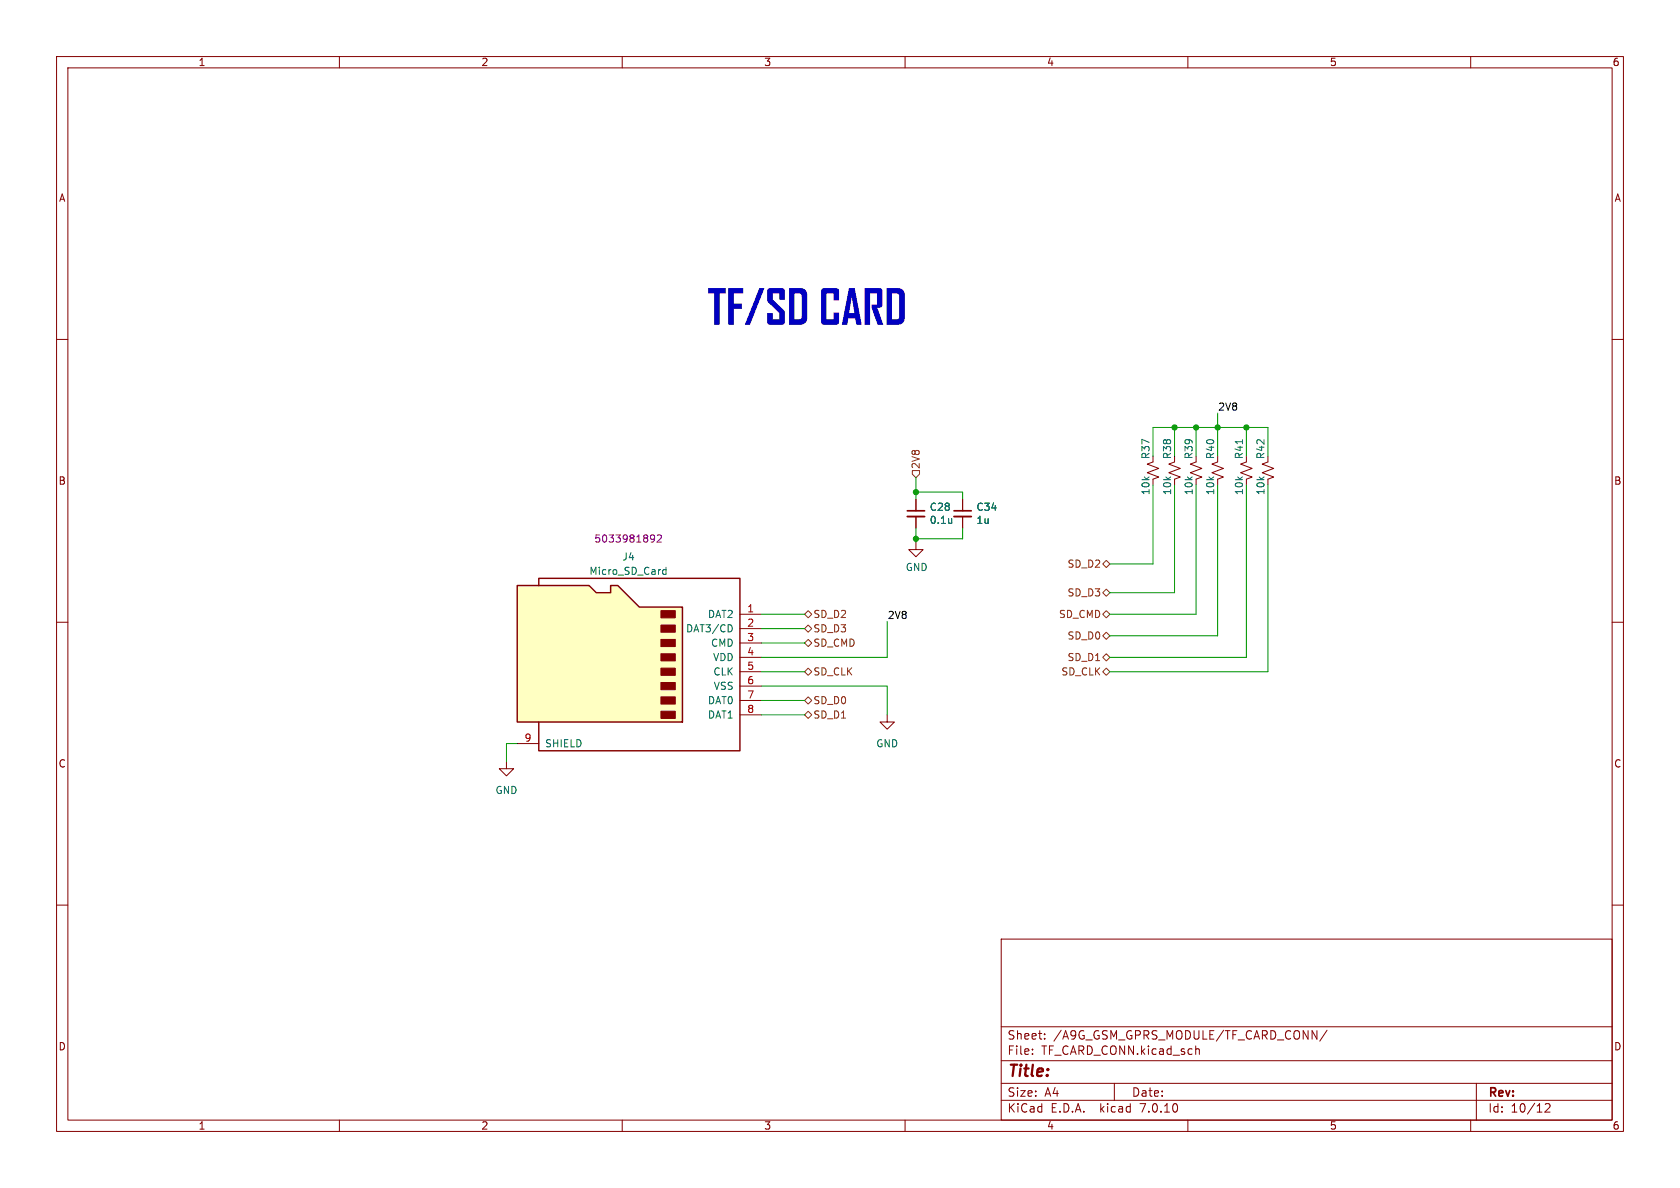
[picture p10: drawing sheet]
<svg xmlns="http://www.w3.org/2000/svg" width="297mm" height="210mm" viewBox="0 0 297 210" stroke-linecap="round" stroke-linejoin="round" font-family="sans-serif">
<g fill="none" stroke="#840000" stroke-width=".18">
<path d="M10 10h277v190h-277zM12 12h273v186h-273zM60 10v2M110 10v2M160 10v2M210 10v2M260 10v2M10 60h2M285 60h2M161.9 95.9v1.3h1.3l-1.3 1.2-1.2-1.2h1.2M161.9 88.3v2M161.9 91.3v2"/>
<path d="M170.2 88.3v2M170.2 91.3v2M10 110h2M285 110h2M156.8 126.4v1.2h-1.2l1.2 1.3 1.3-1.3h-1.3M10 160h2M285 160h2M177 166h108v32h-108zM60 198v2M110 198v2M160 198v2M177 194.5h108"/>
<path d="M177 191.5h108M177 187.5h108M177 181.5h108M182.5 186.3v.1M182.5 185.5v.1M184.7 183.6v.1M184.7 182.8v.1M197 191.5v3M210 198v2M211.5 185.5h.5v.9M234.6 182.1l-1.3 2M260 198v2"/>
<path d="M261 191.5v6.5M273.2 195.2l.5-.1 .3 .1v.3l-.9 1.1h.9"/>
</g>
<path d="M160.4 91.3h3M168.7 91.3h3" fill="none" stroke="#840000" stroke-width=".33"/>
<path d="M160.4 90.3h3M168.7 90.3h3" fill="none" stroke="#840000" stroke-width=".3"/>
<path d="M168.2 91.7v.8M168.2 92.4v.1" fill="none" stroke="#006464" stroke-width=".18"/>
<path d="M91.4 103.5h12.7l1.3 1.3h2.5v-1.3h1.3l3.8 3.8h7.6v20.3h-29.2z" fill="#ffffc2"/>
<g fill="#840000" stroke="#840000" stroke-width=".18">
<path d="M116.8 125.7h2.6v1.3h-2.6z"/>
<path d="M116.8 123.2h2.6v1.3h-2.6z"/>
<path d="M116.8 120.7h2.6v1.2h-2.6z"/>
<path d="M116.8 118.1h2.6v1.3h-2.6z"/>
<path d="M116.8 115.6h2.6v1.2h-2.6z"/>
<path d="M116.8 113h2.6v1.3h-2.6z"/>
<path d="M116.8 110.5h2.6v1.3h-2.6z"/>
<path d="M116.8 108h2.6v1.2h-2.6z"/>
</g>
<path d="M91.4 103.5h12.7l1.3 1.3h2.5v-1.3h1.3l3.8 3.8h7.6v20.3h-29.2zM95.2 103.5v-1.3h35.6v30.5h-35.6v-5.1" fill="none" stroke="#840000" stroke-width=".25"/>
<g fill="none" stroke="#840000" stroke-width=".18">
<path d="M161.9 88.3v2M161.9 91.3v2M170.2 88.3v2M170.2 91.3v2M203.8 81.7l-1 .3 2.1 .8-2.1 .8 2.1 .7-1.1 .4M207.6 81.7l-1 .3 2.1 .8-2.1 .8 2.1 .7-1.1 .4M211.5 81.7l-1.1 .3 2.1 .8-2.1 .8 2.1 .7-1 .4M215.3 81.7l-1.1 .3 2.1 .8-2.1 .8 2.1 .7-1 .4M220.3 81.7l-1 .3 2.1 .8-2.1 .8 2.1 .7-1.1 .4M224.2 81.7l-1.1 .3 2.1 .8-2.1 .8 2.1 .7-1 .4M130.8 108.6h3.8M130.8 111.1h3.8"/>
<path d="M130.8 113.7h3.8M130.8 116.2h3.8M130.8 118.7h3.8M89.5 134.6v1.3h-1.2l1.2 1.3 1.3-1.3h-1.3M91.4 131.4h3.8M130.8 121.3h3.8M130.8 123.8h3.8M130.8 126.4h3.8"/>
</g>
<path d="M219.7 77.7v.7M168.2 91.7v.8M168.2 92.4v.1M117.1 101.3l.3 .2h.3M117.7 100.3v1.2M117.7 100.8l-.3-.1-.3 .2M129.2 110.5l.3 .5-.3 .6" fill="none" stroke="#006464" stroke-width=".18"/>
<path d="M115.2 94.6l.5 .1a.84 .84 0 0 1-.3 1.1h-.3M115.7 95.1l-.1 .2h-.4M116.2 94.7l.5-.1 .2 .3-.8 .9h.8" fill="none" stroke="#840084" stroke-width=".18"/>
<g fill="none" stroke="#725600" stroke-width=".18">
<path d="M161.3 83.2h1.3v.6l-.7 .7-.6-.7zM194.9 99.7l.7-.6 .6 .6-.6 .6zM142.2 113.7l.7-.7 .6 .7-.6 .6zM142.2 118.7l.7-.6 .6 .6-.6 .7zM142.2 111.1l.7-.6 .6 .6-.6 .7zM142.2 108.6l.7-.6 .6 .6-.6 .6zM194.9 112.4l.7-.6 .6 .6-.6 .6zM194.9 118.7l.7-.6 .6 .6-.6 .7zM194.9 108.6l.7-.6 .6 .6-.6 .6zM194.9 116.2l.7-.6 .6 .6-.6 .6zM194.9 104.8l.7-.7 .6 .7-.6 .6zM142.2 126.4l.7-.7 .6 .7-.6 .6z"/>
<path d="M142.2 123.8l.7-.6 .6 .6-.6 .7z"/>
</g>
<g fill="none" stroke="#009600" stroke-width=".18">
<path d="M207.6 75.6v5M211.5 75.6v5M215.3 73v7.6M220.3 75.6v5M161.9 84.5v3.8M161.9 93.3v2.6M161.9 87h8.3v1.3M170.2 93.3v2h-8.3M203.8 80.6v-5h20.4v5M203.8 85.7v14h-7.6M207.6 85.7v19.1h-11.4M211.5 85.7v22.9h-15.3"/>
<path d="M215.3 85.7v26.7h-19.1M220.3 85.7v30.5h-24.1M224.2 85.7v33h-28M134.6 108.6h7.6M134.6 118.7h7.6M134.6 111.1h7.6M134.6 113.7h7.6M156.8 109.9v6.3h-22.2M91.4 131.4h-1.9v3.2M134.6 121.3h22.2v5.1M134.6 123.8h7.6M134.6 126.4h7.6"/>
</g>
<g fill="#009600" stroke="#009600" stroke-width=".18">
<circle cx="161.9" cy="95.3" r=".46"/>
<circle cx="161.9" cy="87" r=".46"/>
<circle cx="215.3" cy="75.6" r=".46"/>
<circle cx="211.5" cy="75.6" r=".46"/>
<circle cx="207.6" cy="75.6" r=".46"/>
<circle cx="220.3" cy="75.6" r=".46"/>
</g>
<g font-size="8.4" fill="#0000c2">
<text x="125.1" y="58.4">TF/SD</text>
<text x="144.8" y="58.4">CARD</text>
</g>
<text font-size="2.8" fill="#840000" x="178" y="190.9">Title:</text>
<g font-size="2.1" fill="#840000">
<text x="178" y="184">Sheet:</text>
<text x="186.2" y="184">/A9G_GSM_GPRS_MODULE/TF_CARD_CONN/</text>
<text x="178" y="186.7">File:</text>
<text x="184.1" y="186.7">TF_CARD_CONN.kicad_sch</text>
<text x="178" y="196.9">KiCad</text>
<text x="178" y="194.1">Size:</text>
<text x="184.7" y="194.1">A4</text>
<text x="185.7" y="196.9">E.D.A.</text>
<text x="194.6" y="196.9">kicad</text>
<text x="200" y="194.1">Date:</text>
<text x="201.8" y="196.9">7.0.10</text>
<text x="263" y="194.3">Rev:</text>
<text x="263" y="196.9">Id:</text>
<text x="267.1" y="196.9">10/12</text>
</g>
<g font-size="1.8" fill="#840000">
<text x="35" y="11.9">1</text>
<text x="85" y="11.9">2</text>
<text x="135" y="11.9">3</text>
<text x="185" y="11.9">4</text>
<text x="235" y="11.9">5</text>
<text x="285" y="11.9">6</text>
<text x="10.3" y="35.9">A</text>
<text x="285.3" y="35.9">A</text>
<text x="10.3" y="85.9">B</text>
<text x="285.3" y="85.9">B</text>
<text x="10.3" y="135.9">C</text>
<text x="285.3" y="135.9">C</text>
<text x="10.3" y="185.9">D</text>
<text x="285.3" y="185.9">D</text>
<text x="35" y="199.9">1</text>
<text x="85" y="199.9">2</text>
<text x="135" y="199.9">3</text>
<text x="185" y="199.9">4</text>
<text x="235" y="199.9">5</text>
<text x="285" y="199.9">6</text>
</g>
<g font-size="1.8" fill="#0f0f0f">
<text x="215.3" y="72.7">2V8</text>
<text x="156.8" y="109.5">2V8</text>
</g>
<g font-size="1.8" fill="#725600">
<text x="162.8" y="83" transform="rotate(-90 162.8 83)">2V8</text>
<text x="188.6" y="100.6">SD_D2</text>
<text x="188.6" y="105.6">SD_D3</text>
<text x="143.7" y="112">SD_D3</text>
<text x="143.7" y="109.4">SD_D2</text>
<text x="187.1" y="109.4">SD_CMD</text>
<text x="188.6" y="113.3">SD_D0</text>
<text x="143.7" y="114.5">SD_CMD</text>
<text x="143.7" y="119.6">SD_CLK</text>
<text x="187.5" y="119.6">SD_CLK</text>
<text x="188.6" y="117.1">SD_D1</text>
<text x="143.7" y="124.7">SD_D0</text>
<text x="143.7" y="127.2">SD_D1</text>
</g>
<g font-size="1.8" fill="#006464">
<text x="203.4" y="81.3" transform="rotate(-90 203.4 81.3)">R37</text>
<text x="207.2" y="81.3" transform="rotate(-90 207.2 81.3)">R38</text>
<text x="211" y="81.3" transform="rotate(-90 211 81.3)">R39</text>
<text x="214.9" y="81.3" transform="rotate(-90 214.9 81.3)">R40</text>
<text x="219.9" y="81.3" transform="rotate(-90 219.9 81.3)">R41</text>
<text x="223.7" y="81.3" transform="rotate(-90 223.7 81.3)">R42</text>
<text x="203.4" y="87.6" transform="rotate(-90 203.4 87.6)">10k</text>
<text x="207.2" y="87.6" transform="rotate(-90 207.2 87.6)">10k</text>
<text x="211" y="87.6" transform="rotate(-90 211 87.6)">10k</text>
<text x="214.9" y="87.6" transform="rotate(-90 214.9 87.6)">10k</text>
<text x="219.9" y="87.6" transform="rotate(-90 219.9 87.6)">10k</text>
<text x="223.7" y="87.6" transform="rotate(-90 223.7 87.6)">10k</text>
<text x="164.3" y="90.5">C28</text>
<text x="164.3" y="92.8">0.1u</text>
<text x="172.5" y="92.8">1u</text>
<text x="172.5" y="90.5">C34</text>
<text x="104.1" y="101.8">Micro_SD_Card</text>
<text x="109.9" y="99.3">J4</text>
<text x="160" y="101.1">GND</text>
<text x="121.2" y="112">DAT3/CD</text>
<text x="125.1" y="109.4">DAT2</text>
<text x="125.6" y="114.5">CMD</text>
<text x="126" y="117.1">VDD</text>
<text x="126" y="119.6">CLK</text>
<text x="125.1" y="124.7">DAT0</text>
<text x="126.1" y="122.1">VSS</text>
<text x="125.1" y="127.2">DAT1</text>
<text x="96.3" y="132.3">SHIELD</text>
<text x="154.8" y="132.3">GND</text>
<text x="87.5" y="140.6">GND</text>
</g>
<text font-size="1.8" fill="#840084" x="105" y="96.1">5033981892</text>
<g font-size="1.8" fill="#a90000">
<text x="132" y="108.3">1</text>
<text x="132" y="110.9">2</text>
<text x="132" y="113.4">3</text>
<text x="132" y="116">4</text>
<text x="132" y="118.5">5</text>
<text x="132" y="121">6</text>
<text x="132" y="123.6">7</text>
<text x="92.6" y="131.2">9</text>
<text x="132" y="126.1">8</text>
</g>
</svg>
